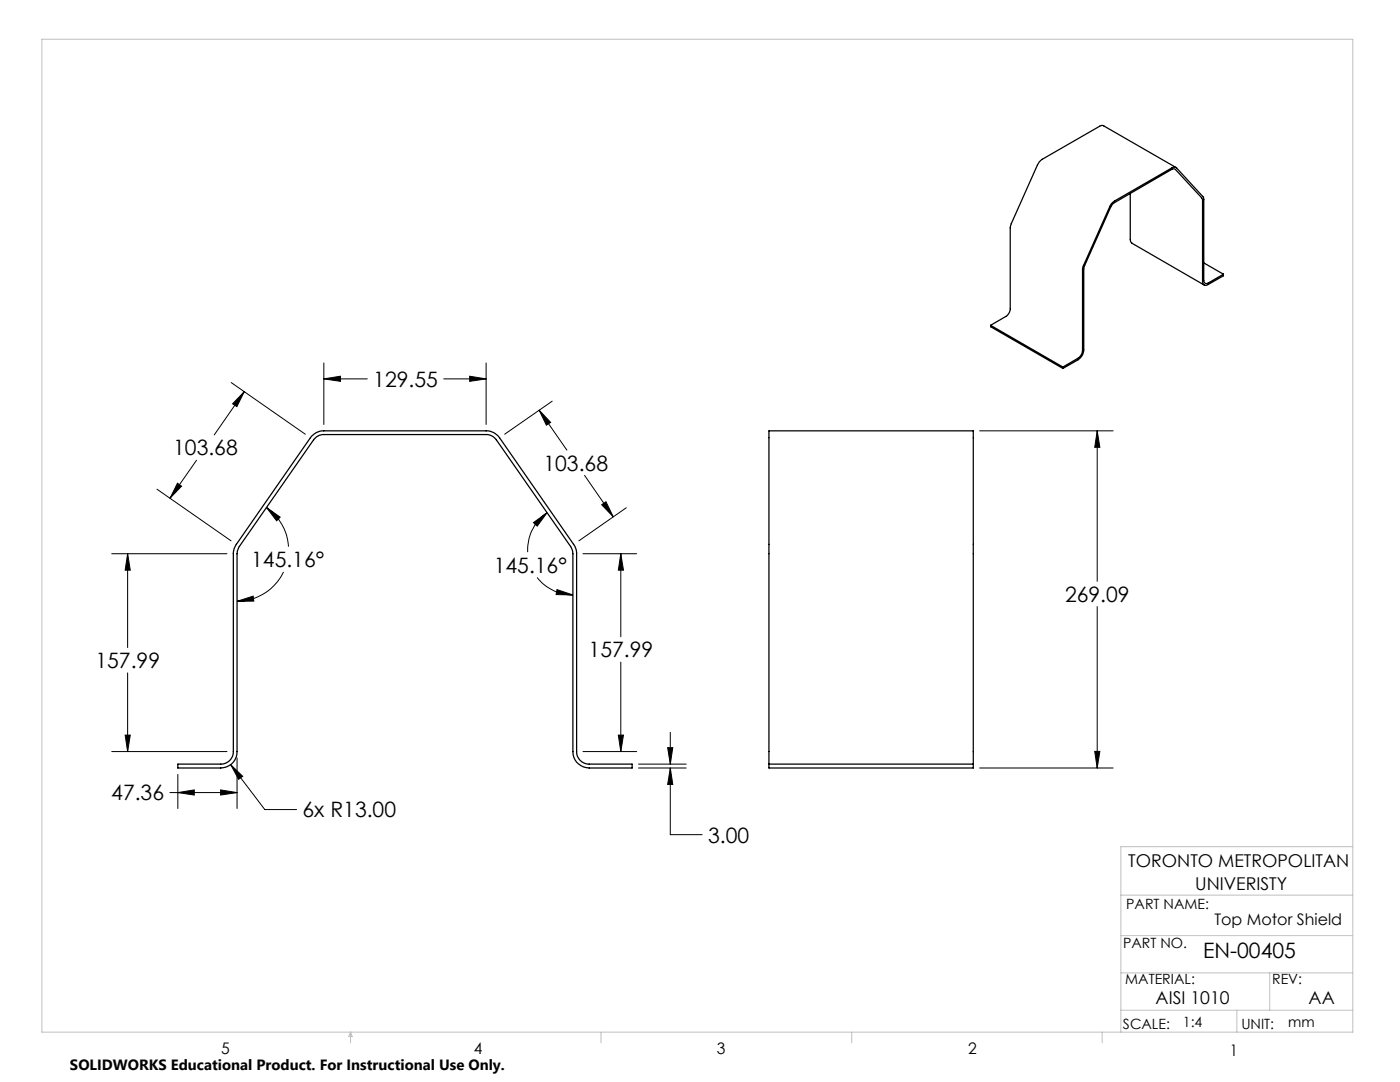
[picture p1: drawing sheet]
<svg xmlns="http://www.w3.org/2000/svg" width="279mm" height="216mm" viewBox="0 0 279 216" stroke-linecap="round" stroke-linejoin="round" font-family="sans-serif">
<path d="M225.6 38.6v9.2l.1 .6 14.6 8.5M234.7 33.4l-14.7-8.4h-.3l-12 7-.7 .9-5.4 12.3v16.4a1.92 1.92 0 0 1-.9 1.5l-3 1.8M240.2 52.5l4 2.2M244.2 54.7l-3.1 1.8a.56 .56 0 0 1-.6 0 .56 .56 0 0 1-.3-.5v-16.5l-5.4-6a.73 .73 0 0 0-.9 0l-11.5 6.6-.9 1-5.4 12.3-.1 16.6a2.21 2.21 0 0 1-.8 1.5l-3.1 1.7M244.2 54.7v.3l-3.1 1.8a.67 .67 0 0 1-.8 .1 .67 .67 0 0 1-.3-.8v-16.4l-5.4-5.9-.4-.1-11.8 6.7-.7 .9-5.4 12v16.5a2.44 2.44 0 0 1-1.1 2l-3.1 1.7M197.7 64.9l14.4 8.3M197.7 64.9v.3l14.4 8.3M212.1 73.2v.3M62.2 87l.9-.7 1.1-.3h32.8a3.2 3.2 0 0 1 2.7 1.3l14.8 21.3a2.96 2.96 0 0 1 .6 1.9v39.5a2.47 2.47 0 0 0 2.5 2.5h8.6v.7h-8.6a3.3 3.3 0 0 1-3.3-3.2v-40.1l-.4-.9-14.8-21.2a2.48 2.48 0 0 0-2.1-1.1h-32.4a2.48 2.48 0 0 0-2 1.1l-14.8 21.2-.4 .9-.1 40.1a3.2 3.2 0 0 1-3.2 3.2h-8.6v-.7h8.6a2.47 2.47 0 0 0 2.5-2.5v-39.5a2.96 2.96 0 0 1 .6-1.9zM153.5 152.5v-66.5h40.7v66.5M153.5 152.5v.7h40.7v-.7M153.5 152.5h40.7" fill="none" stroke="#000" stroke-width=".25"/>
<g fill="none" stroke="#000" stroke-width=".2">
<path d="M46.1 76.3l14.8 10.3M48.8 78.1l-1.5 3-.9-.5zM48.8 78.1l-6 8.7M64.6 75.6l3.3-.5v1zM64.6 72.4v12.3M64.6 75.6h8.7M88.5 75.6h8.5M93.7 75.1l3.3 .5-3.3 .5zM97 72.4v12.3M31.3 97.6l14.8 10.3M35.4 96.4l.8 .6-2.3 2.4zM39.2 91.8l-5.3 7.6"/>
<path d="M107.6 81.8l5.5 8M107.6 81.8l2.3 2.5-.9 .5zM110.2 80l-9.5 6.6M116.7 94.9l5.7 8.2M195.5 86h26.6M219 86l.5 3.3h-1zM219 86v30M22.3 110.5h23M25.5 110.5l.5 3.3h-1zM25.5 110.5v18.7M47.3 120l3.2-1 .2 .9zM53.2 101.3l2.7 1.9-.7 .7z"/>
<path d="M53.2 101.3a10.3 10.3 0 0 1 4.4 7.8M56.6 114.1a10.4 10.4 0 0 1-9.3 5.9M106.5 104.3l2.7-2-2 2.7zM107.2 115.2a9.1 9.1 0 0 0 7.1 3.5M109.2 102.3a9.1 9.1 0 0 0-3.9 7.9M111.2 117.7l3.1 1-3.3-.1zM116.3 110.5h10.8M120.1 100.7l.8-.6 1.5 3zM123.9 110.5l.5 3.3h-1zM123.9 110.5v16.6M125 101.3l-9.5 6.6M25.5 134.3v15.7"/>
<path d="M123.9 132.1v17.9M219 121v32.2M22.3 150h23M25 146.7h1l-.5 3.3zM33.9 158.2h13.4M35.5 158.2l3.3-.6v1zM35.5 154.5v6.8M44 157.6l3.3 .6-3.3 .4zM46 152.6l2.4 2.3-.8 .6zM46 152.6l6.8 8.9h6.4M47.3 151.2v10.1M116.3 150h10.8"/>
<path d="M123.4 146.7h1l-.5 3.3zM127.4 153.2h9.5M127.4 152.5h9.5M133.2 149.2h1.1l-.5 3.3zM133.8 153.2l.5 3.3h-1.1zM133.8 153.2v13.3h6.3M133.8 146.1v6.4M195.5 153.2h26.6M218.5 149.9h1l-.5 3.3z"/>
</g>
<g fill="none" stroke="#c0c0c0" stroke-width=".2">
<path d="M8.4 7.8h261.6v198.2h-261.6zM223.7 178.6h46.3M270 168.9h-46.3v37.1M223.7 194.1h46.3M223.7 186.7h46.3M253.4 194.1v7.5M70 206v2.1M70 206l.3 .8h-.7zM119.9 206v2.1M170 206v2.1M220 206v2.1M223.7 201.6h46.3"/>
<path d="M246.8 201.6v4.4"/>
</g>
<path d="M133.8 153.2l.5 3.3h-1.1zM133.2 149.2h1.1l-.5 3.3zM46 152.6l1.6 2.9 .8-.6zM35.5 158.2l3.3-.6v1zM44 157.6l3.3 .6-3.3 .4zM25.5 110.5l.5 3.3h-1zM25 146.7h1l-.5 3.3zM47.3 120l3.2-1 .2 .9zM53.2 101.3l2.7 1.9-.7 .7zM48.8 78.1l-1.5 3-.9-.5zM35.4 96.4l.8 .6-2.3 2.4zM93.7 75.1l3.3 .5-3.3 .5zM64.6 75.6l3.3-.5v1zM120.1 100.7l.8-.6 1.5 3zM107.6 81.8l2.3 2.5-.9 .5zM106.5 104.3l2.7-2-2 2.7zM111.2 117.7l3.1 1-3.3-.1zM123.4 146.7h1l-.5 3.3zM123.9 110.5l.5 3.3h-1zM219 86l.5 3.3h-1zM218.5 149.9h1l-.5 3.3z" fill="#000"/>
<g font-size="4.2">
<text x="74.5" y="77.2">129.55</text>
<text x="34.6" y="90.9">103.68</text>
<text x="108.5" y="93.9">103.68</text>
<text x="50.1" y="113.2">145.16°</text>
<text x="98.5" y="114.3">145.16°</text>
<text x="212.5" y="120.1">269.09</text>
<text x="117.5" y="131.2">157.99</text>
<text x="19" y="133.3">157.99</text>
<text x="22.2" y="159.7">47.36</text>
<text x="60.4" y="163.1">6x R13.00</text>
<text x="141.3" y="168.1">3.00</text>
<text x="240.1" y="191.2">EN-00405</text>
</g>
<g font-size="3.5">
<text x="225.2" y="173">TORONTO METROPOLITAN</text>
<text x="238.5" y="177.5">UNIVERISTY</text>
<text x="230.6" y="200.3">AISI 1010</text>
<text x="261.2" y="200.3">AA</text>
</g>
<g font-size="3.2">
<text x="242.4" y="184.6">Top Motor Shield</text>
<text x="44.2" y="210.4">5</text>
<text x="94.6" y="210.3">4</text>
<text x="143.1" y="210.4">3</text>
<text x="193.2" y="210.3">2</text>
<text x="245.4" y="210.6">1</text>
</g>
<text font-size="3" x="14" y="213.5">SOLIDWORKS Educational Product. For Instructional Use Only.</text>
<g font-size="2.8">
<text x="224.8" y="181.4">PART NAME:</text>
<text x="224.1" y="189.2">PART NO.</text>
<text x="224.6" y="196.4">MATERIAL:</text>
<text x="253.9" y="196.4">REV:</text>
<text x="224.1" y="205.3">SCALE:</text>
<text x="236.1" y="204.8">1:4</text>
<text x="247.7" y="205.3">UNIT:</text>
<text x="257.1" y="204.8">mm</text>
</g>
</svg>
